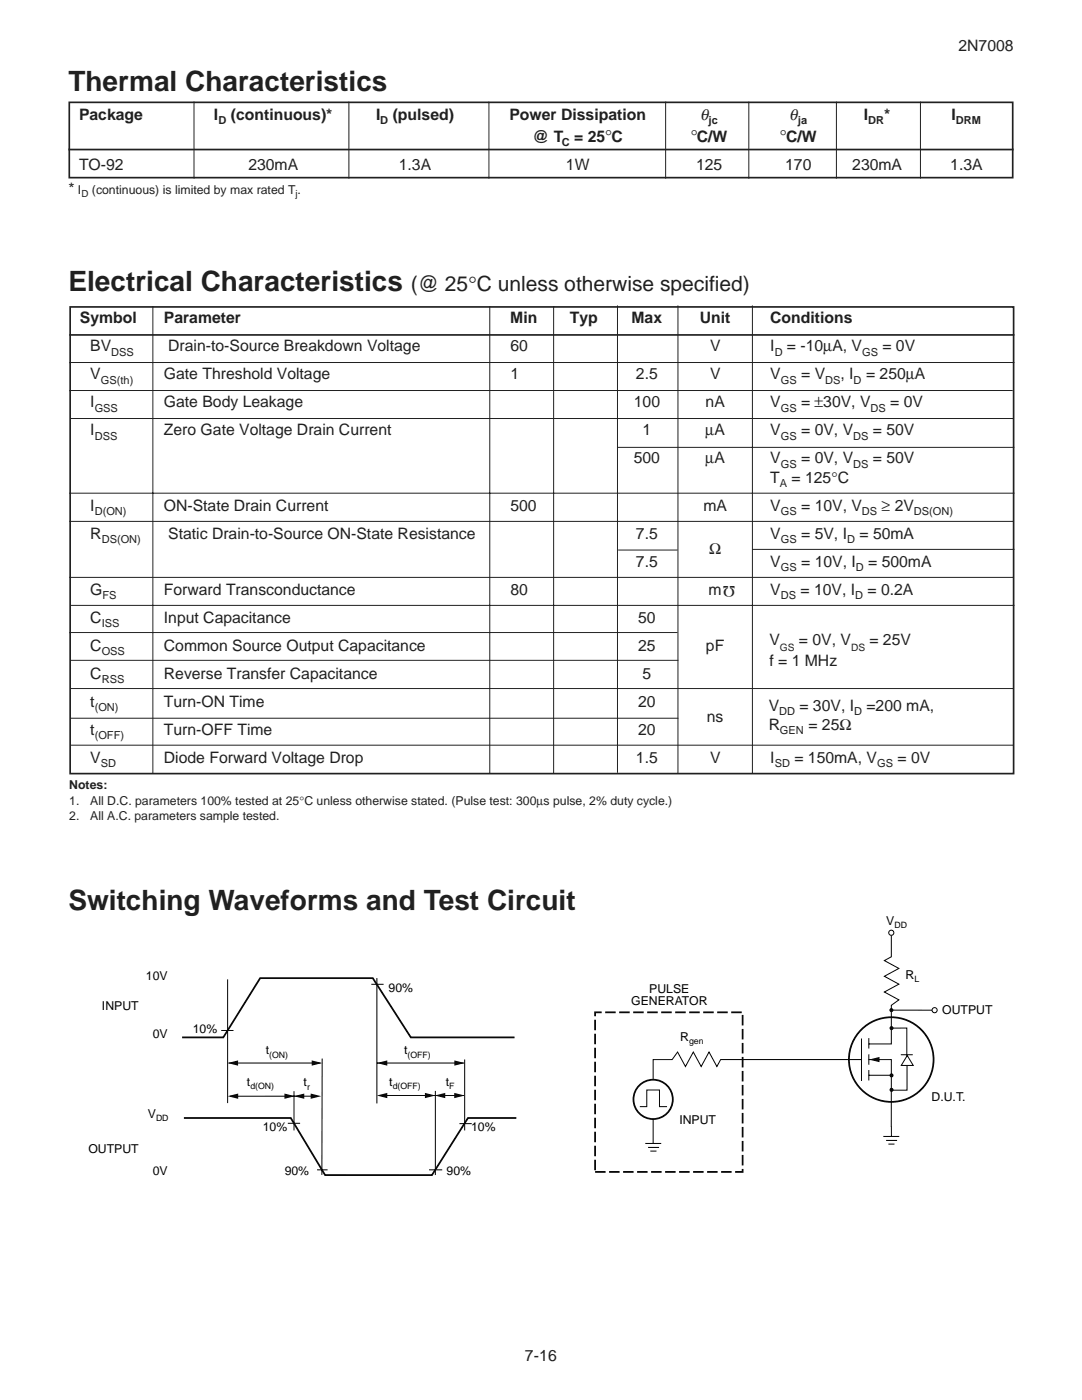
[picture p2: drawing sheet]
<svg xmlns="http://www.w3.org/2000/svg" width="216mm" height="279mm" viewBox="0 0 216 279" stroke-linecap="round" stroke-linejoin="round" font-family="sans-serif">
<g fill="none" stroke="#231f20" stroke-width=".2">
<path d="M13.8 77.9h188.3M13.8 72.3h188.6M30.5 61.1v93.3M97.7 61.1v93.3M110.5 61.1v93.3M123.2 61v93.2M135.3 61v93.4M150.1 61v93.4M13.8 98.4h188.6M14.2 83.5h188M123.1 89.3h79.3M13.8 104.1h188.4"/>
<path d="M13.8 115.2h188.4M123.3 109.8h11.9M150.1 109.6h52.3M13.8 126.2h121.4M14 120.8h188.4M14 131.8h121.4M14 137.4h188.2M14 143.3h121.4M14 148.7h188.2"/>
</g>
<path d="M13.8 66.8h188.6M14 61.3h188.3v93.1h-188.3z" fill="none" stroke="#231f20" stroke-width=".34"/>
<g fill="none" stroke="#000" stroke-width=".35">
<path d="M36.7 223.1h21.3l6.9 11.4h21.3l7.2-11.4h9.6"/>
<circle cx="177.8" cy="211.5" r="8.4"/>
</g>
<g fill="none" stroke="#000" stroke-width=".2">
<path d="M45.4 195.5v24.6M74.1 196.4h2.4M75.2 195.2v25M44.1 205.7h2.5M45.6 212.2h18.3M58.7 217.8v7.8M62.5 218.8h-16.6M64.3 211.3l-.1 23.2M75.2 212.2h17.3zM76.9 218.6h15.7M86.9 217.7v16.8M92.7 211.4v14.2"/>
<path d="M171.8 211.5h-28l-.8 1.4-1.5-2.9-1.6 2.9-1.6-2.9-1.5 2.9-1.6-2.9-1.1 1.5h-3.8v16.6M171.9 207.3v8.4M57.4 224.2h2.5M63.3 233.5h2.1M85.6 233.5h2.6M91.7 224.2h2.4"/>
</g>
<path d="M45.4 212.2l2.1-.6v1.1zM45.4 218.8l2.1-.6v1.1zM56.8 218.2l2.1 .6-2.1 .5zM62 218.2l2.1 .6-2.1 .5zM62.2 211.6l2.1 .6-2.1 .5zM75.2 212.2l2.1-.6v1.1zM75.2 218.6l2.1-.5v1.1zM86.8 218.6l2-.5v1.1zM84.8 218.1l2.1 .5-2.1 .6zM90.7 211.6l2.1 .6-2.1 .5z" fill="#000"/>
<path d="M118.7 202h29.5v31.9h-29.5z" fill="none" stroke="#000" stroke-width=".35" stroke-dasharray="2.1 .7" stroke-linecap="butt"/>
<circle cx="177.9" cy="214.6" r=".3" fill="#000" stroke="#000" stroke-width=".2"/>
<circle cx="130.3" cy="219.4" r="3.9" fill="#fff" stroke="#000" stroke-width=".35"/>
<path d="M129.1 217.5h2.5v3.4h1.5h-5.4h1.4z" fill="#fff" stroke="#000" stroke-width=".2"/>
<path d="M58.6 218.8l2.1-.6v1.1zM90.6 218.1l2.1 .5-2.1 .6zM173.4 211.5l2.1-.6v1.1z" fill="#000"/>
<path d="M177.9 186.7v4.3l-1.4 .7 2.9 1.6-2.9 1.5 2.9 1.6-2.9 1.6 2.9 1.5-1.5 1.1v7.7h-4.5M173.4 211.5h4.5l-.1 13.4M173.4 214.6h4.5M173.4 207.2v2.1M173.4 210.4v2.1M173.4 213.5v2.1" fill="none" stroke="#000" stroke-width=".2"/>
<circle cx="177.9" cy="201.6" r=".3" fill="#000" stroke="#000" stroke-width=".2"/>
<path d="M36.3 207h8.3l7.3-11.8h22.5l7.6 11.8h20.7" fill="none" stroke="#000" stroke-width=".35"/>
<circle cx="186.5" cy="201.6" r=".51" fill="#fff" stroke="#000" stroke-width=".2"/>
<path d="M178.2 205.2h2.7v6M181 212.5v5.1h-2.9M176.3 226.8h3.1M176.8 227.6h2.2M177.3 228.3h1.2M177.9 224.8v2" fill="none" stroke="#000" stroke-width=".2"/>
<g fill="#000" stroke="#000" stroke-width=".2">
<circle cx="177.9" cy="217.5" r=".3"/>
<circle cx="177.9" cy="205.2" r=".3"/>
</g>
<circle cx="177.8" cy="186.1" r=".51" fill="#fff" stroke="#000" stroke-width=".2"/>
<path d="M178.2 201.6h7.8M128.8 228.2h3.1M129.3 229h2.2M129.8 229.7h1.2" fill="none" stroke="#000" stroke-width=".2"/>
<g fill="#fff" stroke="#000" stroke-width=".2">
<path d="M181 210.7l1.2 1.9h-2.4z"/>
<path d="M179.7 210.5h2.4z"/>
</g>
<path d="M13.7 29.8h188.5M13.8 20.4h188.3v15.1h-188.3z" fill="none" stroke="#231f20" stroke-width=".34"/>
<path d="M38.7 20.3v15.3M69.6 20.3v15.3M97.6 20.3v15.3M132.8 20.3v15.3M149.4 20.3v15.3M166.9 20.3v15.3M183.7 20.3v15.3" fill="none" stroke="#231f20" stroke-width=".2"/>
<g font-size="5.6" fill="#231f20">
<text x="13.7" y="18.2">Thermal Characteristics</text>
<text x="13.7" y="58">Electrical Characteristics</text>
<text x="13.7" y="181.6">Switching Waveforms and Test Circuit</text>
</g>
<text font-size="4.2" fill="#231f20" x="82" y="58">(@ 25°C unless otherwise specified)</text>
<g font-size="3.5" fill="#231f20">
<text x="137.8" y="28.4">°C/W</text>
<text x="155.6" y="28.4">°C/W</text>
</g>
<g font-size="3.2" fill="#231f20">
<text x="139.7" y="23.9">θ</text>
<text x="157.5" y="23.9">θ</text>
</g>
<g font-size="3.1" fill="#231f20">
<text x="191.2" y="10.1">2N7008</text>
<text x="15.8" y="23.9">Package</text>
<text x="42.7" y="23.9">I</text>
<text x="46.1" y="23.9">(continuous)*</text>
<text x="75" y="23.9">I</text>
<text x="78.4" y="23.9">(pulsed)</text>
<text x="101.7" y="23.9">Power Dissipation</text>
<text x="172.4" y="23.9">I</text>
<text x="176.4" y="23.9">*</text>
<text x="189.9" y="23.9">I</text>
<text x="106.3" y="28.4">@ T = 25°C</text>
<text x="15.8" y="34">TO-92</text>
<text x="49.6" y="34">230mA</text>
<text x="79.6" y="34">1.3A</text>
<text x="112.9" y="34">1W</text>
<text x="138.9" y="34">125</text>
<text x="156.7" y="34">170</text>
<text x="170.1" y="34">230mA</text>
<text x="189.6" y="34">1.3A</text>
<text x="13.7" y="38.8">*</text>
<text x="15.9" y="64.6">Symbol</text>
<text x="32.7" y="64.6">Parameter</text>
<text x="101.8" y="64.6">Min</text>
<text x="113.7" y="64.6">Typ</text>
<text x="126" y="64.6">Max</text>
<text x="139.6" y="64.6">Unit</text>
<text x="153.7" y="64.6">Conditions</text>
<text x="18" y="70.1">BV</text>
<text x="33.6" y="70.1">Drain-to-Source Breakdown Voltage</text>
<text x="101.8" y="70.1">60</text>
<text x="141.7" y="70.1">V</text>
<text x="153.7" y="70.1">I</text>
<text x="157" y="70.1">= -10µA, V</text>
<text x="176.1" y="70.1">= 0V</text>
<text x="18" y="75.7">V</text>
<text x="32.7" y="75.7">Gate Threshold Voltage</text>
<text x="101.8" y="75.7">1</text>
<text x="126.9" y="75.7">2.5</text>
<text x="141.7" y="75.7">V</text>
<text x="153.7" y="75.7">V</text>
<text x="159.9" y="75.7">= V</text>
<text x="167.7" y="75.7">, I</text>
<text x="172.8" y="75.7">= 250µA</text>
<text x="18" y="81.3">I</text>
<text x="32.7" y="81.3">Gate Body Leakage</text>
<text x="126.5" y="81.3">100</text>
<text x="140.8" y="81.3">nA</text>
<text x="153.7" y="81.3">V</text>
<text x="159.9" y="81.3">= ±30V, V</text>
<text x="177.6" y="81.3">= 0V</text>
<text x="18" y="86.9">I</text>
<text x="32.7" y="86.9">Zero Gate Voltage Drain Current</text>
<text x="128.2" y="86.9">1</text>
<text x="140.7" y="86.9">µA</text>
<text x="153.7" y="86.9">V</text>
<text x="159.9" y="86.9">= 0V, V</text>
<text x="174.2" y="86.9">= 50V</text>
<text x="126.5" y="92.5">500</text>
<text x="140.7" y="92.5">µA</text>
<text x="153.7" y="92.5">V</text>
<text x="159.9" y="92.5">= 0V, V</text>
<text x="174.2" y="92.5">= 50V</text>
<text x="18" y="101.9">I</text>
<text x="32.7" y="101.9">ON-State Drain Current</text>
<text x="101.8" y="101.9">500</text>
<text x="140.4" y="101.9">mA</text>
<text x="153.7" y="96.4">T</text>
<text x="153.7" y="101.9">V</text>
<text x="157.9" y="96.4">= 125°C</text>
<text x="159.9" y="101.9">= 10V, V</text>
<text x="175.9" y="101.9">≥ 2V</text>
<text x="18" y="107.5">R</text>
<text x="33.6" y="107.5">Static Drain-to-Source ON-State Resistance</text>
<text x="126.9" y="107.5">7.5</text>
<text x="153.7" y="107.5">V</text>
<text x="159.9" y="107.5">= 5V, I</text>
<text x="171.5" y="107.5">= 50mA</text>
<text x="126.9" y="113.1">7.5</text>
<text x="141.5" y="110.6">Ω</text>
<text x="153.7" y="113.1">V</text>
<text x="159.9" y="113.1">= 10V, I</text>
<text x="173.2" y="113.1">= 500mA</text>
<text x="18" y="118.7">G</text>
<text x="32.7" y="118.7">Forward Transconductance</text>
<text x="101.8" y="118.7">80</text>
<text x="141.4" y="118.7">m</text>
<text x="146.7" y="117" transform="rotate(-180 146.7 117)">Ω</text>
<text x="153.7" y="118.7">V</text>
<text x="159.7" y="118.7">= 10V, I</text>
<text x="173.1" y="118.7">= 0.2A</text>
<text x="18" y="124.3">C</text>
<text x="32.7" y="124.3">Input Capacitance</text>
<text x="127.3" y="124.3">50</text>
<text x="18" y="129.9">C</text>
<text x="32.7" y="129.9">Common Source Output Capacitance</text>
<text x="127.3" y="129.9">25</text>
<text x="140.9" y="129.9">pF</text>
<text x="153.5" y="128.7">V</text>
<text x="159.4" y="128.7">= 0V, V</text>
<text x="173.5" y="128.7">= 25V</text>
<text x="18" y="135.5">C</text>
<text x="32.7" y="135.5">Reverse Transfer Capacitance</text>
<text x="128.2" y="135.5">5</text>
<text x="153.5" y="132.8">f = 1 MHz</text>
<text x="18" y="141.1">t</text>
<text x="32.7" y="141.1">Turn-ON Time</text>
<text x="127.3" y="141.1">20</text>
<text x="153.4" y="141.9">V</text>
<text x="159.5" y="141.9">= 30V, I</text>
<text x="172.9" y="141.9">=200 mA,</text>
<text x="18" y="146.6">t</text>
<text x="32.7" y="146.6">Turn-OFF Time</text>
<text x="127.3" y="146.6">20</text>
<text x="141" y="144.1">ns</text>
<text x="153.4" y="145.8">R</text>
<text x="161.3" y="145.8">= 25Ω</text>
<text x="18" y="152.2">V</text>
<text x="32.7" y="152.2">Diode Forward Voltage Drop</text>
<text x="126.9" y="152.2">1.5</text>
<text x="141.7" y="152.2">V</text>
<text x="153.7" y="152.2">I</text>
<text x="158.5" y="152.2">= 150mA, V</text>
<text x="179.1" y="152.2">= 0V</text>
<text x="104.8" y="271.7">7-16</text>
</g>
<g font-size="2.4" fill="#231f20">
<text x="15.6" y="38.8">I</text>
<text x="18.4" y="38.8">(continuous) is limited by max rated T.</text>
<text x="13.8" y="157.5">Notes:</text>
<text x="13.8" y="160.6">1.</text>
<text x="18" y="160.6">All D.C. parameters 100% tested at 25°C unless otherwise stated. (Pulse test: 300µs pulse, 2% duty cycle.)</text>
<text x="13.8" y="163.7">2.</text>
<text x="18" y="163.7">All A.C. parameters sample tested.</text>
</g>
<g font-size="2.4">
<text x="176.8" y="184.5">V</text>
<text x="29.1" y="195.6">10V</text>
<text x="77.5" y="198">90%</text>
<text x="180.7" y="195.4">R</text>
<text x="20.3" y="201.5">INPUT</text>
<text x="125.9" y="200.6">GENERATOR</text>
<text x="129.6" y="198.2">PULSE</text>
<text x="188" y="202.4">OUTPUT</text>
<text x="30.5" y="207.1">0V</text>
<text x="38.5" y="206.2">10%</text>
<text x="135.7" y="207.7">R</text>
<text x="53" y="210.4">t</text>
<text x="80.6" y="210.4">t</text>
<text x="49.3" y="216.7">t</text>
<text x="60.6" y="216.8">t</text>
<text x="77.7" y="216.7">t</text>
<text x="88.9" y="216.7">t</text>
<text x="185.9" y="219.6">D.U.T.</text>
<text x="29.5" y="223.1">V</text>
<text x="52.4" y="225.7">10%</text>
<text x="94" y="225.6">10%</text>
<text x="135.6" y="224.3">INPUT</text>
<text x="17.6" y="230.1">OUTPUT</text>
<text x="30.5" y="234.5">0V</text>
<text x="56.8" y="234.5">90%</text>
<text x="89.1" y="234.5">90%</text>
</g>
<g font-size="2.2" fill="#231f20">
<text x="43.6" y="24.7">D</text>
<text x="75.9" y="24.7">D</text>
<text x="112.1" y="29.2">C</text>
<text x="141.3" y="24.7">jc</text>
<text x="159.2" y="24.7">ja</text>
<text x="173.2" y="24.7">DR</text>
<text x="190.7" y="24.7">DRM</text>
<text x="22.2" y="71">DSS</text>
<text x="154.6" y="71">D</text>
<text x="172" y="71">GS</text>
<text x="20.1" y="76.5">GS(th)</text>
<text x="155.8" y="76.5">GS</text>
<text x="164.7" y="76.5">DS</text>
<text x="170.3" y="76.5">D</text>
<text x="18.9" y="82.1">GSS</text>
<text x="155.8" y="82.1">GS</text>
<text x="173.7" y="82.1">DS</text>
<text x="18.9" y="87.7">DSS</text>
<text x="155.8" y="87.7">GS</text>
<text x="170.2" y="87.7">DS</text>
<text x="155.8" y="93.3">GS</text>
<text x="170.2" y="93.3">DS</text>
<text x="155.6" y="97.2">A</text>
<text x="18.9" y="102.7">D(ON)</text>
<text x="155.8" y="102.7">GS</text>
<text x="172" y="102.7">DS</text>
<text x="182.4" y="102.7">DS(ON)</text>
<text x="20.3" y="108.3">DS(ON)</text>
<text x="155.8" y="108.3">GS</text>
<text x="155.8" y="113.9">GS</text>
<text x="169" y="108.3">D</text>
<text x="170.8" y="113.9">D</text>
<text x="20.5" y="119.5">FS</text>
<text x="155.8" y="119.5">DS</text>
<text x="170.6" y="119.5">D</text>
<text x="20.3" y="125.1">ISS</text>
<text x="20.3" y="130.7">OSS</text>
<text x="20.3" y="136.3">RSS</text>
<text x="18.9" y="141.9">(ON)</text>
<text x="155.5" y="142.7">DD</text>
<text x="170.5" y="142.7">D</text>
<text x="18.9" y="147.4">(OFF)</text>
<text x="155.6" y="146.5">GEN</text>
<text x="20.1" y="153">SD</text>
<text x="154.6" y="153">SD</text>
<text x="175" y="153">GS</text>
</g>
<g font-size="2" fill="#231f20">
<text x="16.2" y="39.4">D</text>
<text x="58.9" y="39.4">j</text>
<text x="155.6" y="129.8">GS</text>
<text x="169.8" y="129.8">DS</text>
</g>
<g font-size="1.7">
<text x="178.5" y="185.2">DD</text>
<text x="182.5" y="196.1">L</text>
<text x="137.5" y="208.4">gen</text>
<text x="53.7" y="211.1">(ON)</text>
<text x="81.3" y="211.1">(OFF)</text>
<text x="50" y="217.4">d(ON)</text>
<text x="61.3" y="217.5">r</text>
<text x="78.4" y="217.4">d(OFF)</text>
<text x="89.6" y="217.4">F</text>
<text x="31.1" y="223.8">DD</text>
</g>
</svg>
